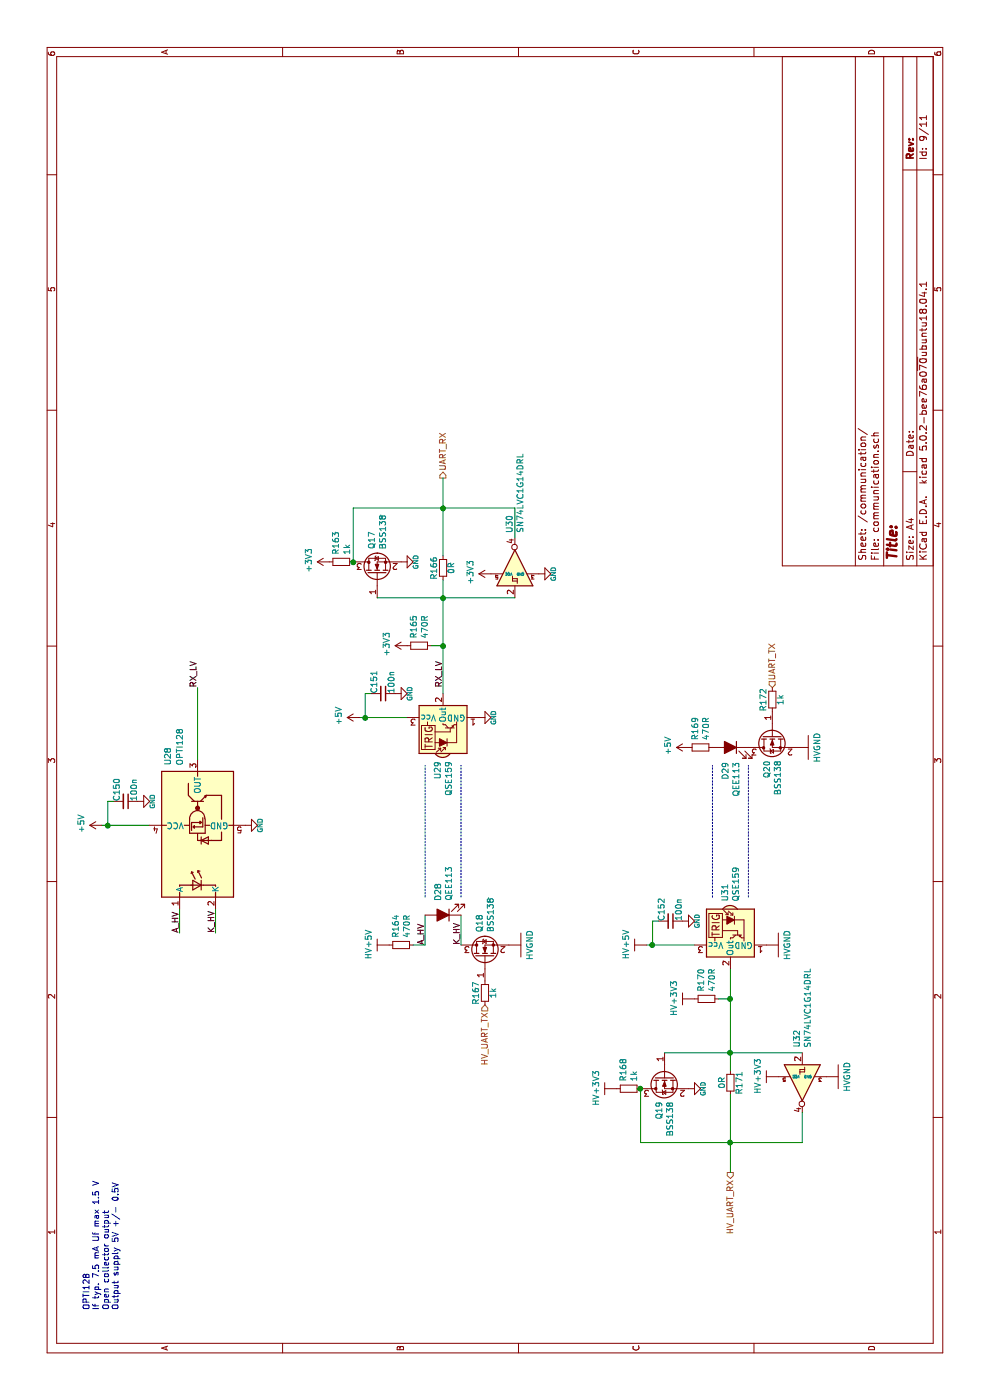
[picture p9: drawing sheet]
EESchema Schematic File Version 4
LIBS:uScope-cache
EELAYER 26 0
EELAYER END
$Descr A4 11693 8268
encoding utf-8
Sheet 9 11
Title ""
Date ""
Rev ""
Comp ""
Comment1 ""
Comment2 ""
Comment3 ""
Comment4 ""
$EndDescr
Text HLabel 5950 6450 2    50   Input ~ 0
UART_TX
Text HLabel 7700 3700 2    50   Output ~ 0
UART_RX
Text HLabel 1900 6100 0    50   Output ~ 0
HV_UART_RX
Text HLabel 3300 4050 0    50   Input ~ 0
HV_UART_TX
$Comp
L Transistor_FET:BSS138 Q18
U 1 1
P 3700 4050
F 0 "Q18" H 3905 4096 50  0000 L CNN
F 1 "BSS138" H 3905 4005 50  0000 L CNN
F 2 "Package_TO_SOT_SMD:SOT-23" H 3900 3975 50  0001 L CIN
F 3 "https://www.onsemi.com/pub/Collateral/BSS138-D.PDF" H 3700 4050 50  0001 L CNN
	1    3700 4050
	1    0    0    -1  
$EndComp
$Comp
L Device:R_Small R?
U 1 1
P 3800 3350
AR Path="/5F7D6767/5FC5097E" Ref="R?"  Part="1" 
AR Path="/5FB035A9/5FC5097E" Ref="R?"  Part="1" 
AR Path="/5F82F010/5FC5097E" Ref="R164"  Part="1" 
F 0 "R164" H 3859 3396 50  0000 L CNN
F 1 "470R" H 3859 3305 50  0000 L CNN
F 2 "Resistor_SMD:R_0603_1608Metric_Pad1.05x0.95mm_HandSolder" H 3800 3350 50  0001 C CNN
F 3 "~" H 3800 3350 50  0001 C CNN
	1    3800 3350
	1    0    0    -1  
$EndComp
Text Notes 750  1000 0    50   ~ 0
OPTI128\nIf typ. 7.5 mA Uf max 1.5 V\nOpen collector output\nOutput supply 5V +/- 0.5V
$Comp
L power_my:HVGND #PWR?
U 1 1
P 3800 4250
AR Path="/5FC52620" Ref="#PWR?"  Part="1" 
AR Path="/5F82F010/5FC52620" Ref="#PWR0202"  Part="1" 
F 0 "#PWR0202" H 3800 4200 50  0001 C CNN
F 1 "HVGND" H 3800 4077 50  0000 C CNN
F 2 "" H 3800 4250 50  0001 C CNN
F 3 "" H 3800 4250 50  0001 C CNN
	1    3800 4250
	1    0    0    -1  
$EndComp
$Comp
L power:GND #PWR?
U 1 1
P 4800 2050
AR Path="/5F40DCB9/5FC526B7" Ref="#PWR?"  Part="1" 
AR Path="/5F618AB9/5FC526B7" Ref="#PWR?"  Part="1" 
AR Path="/5FC526B7" Ref="#PWR?"  Part="1" 
AR Path="/5F620813/5FC526B7" Ref="#PWR?"  Part="1" 
AR Path="/5F82F010/5FC526B7" Ref="#PWR0193"  Part="1" 
F 0 "#PWR0193" H 4800 1890 50  0001 C CNN
F 1 "GND" H 4800 1950 39  0000 C TNN
F 2 "" H 4800 2050 50  0001 C CNN
F 3 "" H 4800 2050 50  0001 C CNN
	1    4800 2050
	1    0    0    -1  
$EndComp
$Comp
L Device:C_Small C?
U 1 1
P 5000 1050
AR Path="/5F40DCB9/5FC52923" Ref="C?"  Part="1" 
AR Path="/5F463F4C/5FC52923" Ref="C?"  Part="1" 
AR Path="/5F479892/5FC52923" Ref="C?"  Part="1" 
AR Path="/5F7D6767/5FC52923" Ref="C?"  Part="1" 
AR Path="/5F61C123/5FC52923" Ref="C?"  Part="1" 
AR Path="/5FB035A9/5FC52923" Ref="C?"  Part="1" 
AR Path="/5F82F010/5FC52923" Ref="C150"  Part="1" 
F 0 "C150" H 5000 950 50  0000 R BNN
F 1 "100n" H 5000 1150 50  0000 R TNN
F 2 "Capacitor_SMD:C_0603_1608Metric_Pad1.05x0.95mm_HandSolder" H 5000 1050 50  0001 C CNN
F 3 "~" H 5000 1050 50  0001 C CNN
	1    5000 1050
	-1   0    0    1   
$EndComp
$Comp
L power:GND #PWR?
U 1 1
P 5000 1150
AR Path="/5F40DCB9/5FC52934" Ref="#PWR?"  Part="1" 
AR Path="/5F618AB9/5FC52934" Ref="#PWR?"  Part="1" 
AR Path="/5FC52934" Ref="#PWR?"  Part="1" 
AR Path="/5F620813/5FC52934" Ref="#PWR?"  Part="1" 
AR Path="/5F82F010/5FC52934" Ref="#PWR0192"  Part="1" 
F 0 "#PWR0192" H 5000 990 50  0001 C CNN
F 1 "GND" H 5000 1050 39  0000 C TNN
F 2 "" H 5000 1150 50  0001 C CNN
F 3 "" H 5000 1150 50  0001 C CNN
	1    5000 1150
	1    0    0    -1  
$EndComp
Wire Wire Line
	4800 1250 4800 900 
Wire Wire Line
	4800 900  5000 900 
Wire Wire Line
	5000 900  5000 950 
$Comp
L power:+3V3 #PWR?
U 1 1
P 6300 3400
AR Path="/5F620813/5FC58E47" Ref="#PWR?"  Part="1" 
AR Path="/5F82F010/5FC58E47" Ref="#PWR0199"  Part="1" 
F 0 "#PWR0199" H 6300 3250 50  0001 C CNN
F 1 "+3V3" H 6315 3573 50  0000 C CNN
F 2 "" H 6300 3400 50  0001 C CNN
F 3 "" H 6300 3400 50  0001 C CNN
	1    6300 3400
	1    0    0    -1  
$EndComp
Wire Wire Line
	4800 850  4800 900 
Connection ~ 4800 900 
$Comp
L power_my:HV+5V #PWR?
U 1 1
P 3800 3250
AR Path="/5FB035A9/5FC5AE19" Ref="#PWR?"  Part="1" 
AR Path="/5F82F010/5FC5AE19" Ref="#PWR0196"  Part="1" 
F 0 "#PWR0196" H 3800 3100 50  0001 C CNN
F 1 "HV+5V" H 3805 3423 50  0000 C CNN
F 2 "" H 3800 3250 50  0001 C CNN
F 3 "" H 3800 3250 50  0001 C CNN
	1    3800 3250
	1    0    0    -1  
$EndComp
Wire Wire Line
	3800 3850 4050 3850
$Comp
L Device:R_Small R?
U 1 1
P 3400 4050
AR Path="/5F61C123/5FC79347" Ref="R?"  Part="1" 
AR Path="/5F82F010/5FC79347" Ref="R167"  Part="1" 
F 0 "R167" V 3500 4050 50  0000 C BNN
F 1 "1k" V 3300 4050 50  0000 C TNN
F 2 "Resistor_SMD:R_0603_1608Metric_Pad1.05x0.95mm_HandSolder" V 3330 4050 50  0001 C CNN
F 3 "~" H 3400 4050 50  0001 C CNN
	1    3400 4050
	0    -1   -1   0   
$EndComp
$Comp
L power:+5V #PWR?
U 1 1
P 4800 850
AR Path="/5F40DCB9/5FC7B7D3" Ref="#PWR?"  Part="1" 
AR Path="/5F479892/5FC7B7D3" Ref="#PWR?"  Part="1" 
AR Path="/5F620813/5FC7B7D3" Ref="#PWR?"  Part="1" 
AR Path="/5F82F010/5FC7B7D3" Ref="#PWR0191"  Part="1" 
F 0 "#PWR0191" H 4800 700 50  0001 C CNN
F 1 "+5V" H 4815 1023 50  0000 C CNN
F 2 "" H 4800 850 50  0001 C CNN
F 3 "" H 4800 850 50  0001 C CNN
	1    4800 850 
	1    0    0    -1  
$EndComp
$Comp
L Device:R_Small R?
U 1 1
P 6300 3500
AR Path="/5F7D6767/5FC7B963" Ref="R?"  Part="1" 
AR Path="/5FB035A9/5FC7B963" Ref="R?"  Part="1" 
AR Path="/5F82F010/5FC7B963" Ref="R165"  Part="1" 
F 0 "R165" H 6359 3546 50  0000 L CNN
F 1 "470R" H 6359 3455 50  0000 L CNN
F 2 "Resistor_SMD:R_0603_1608Metric_Pad1.05x0.95mm_HandSolder" H 6300 3500 50  0001 C CNN
F 3 "~" H 6300 3500 50  0001 C CNN
	1    6300 3500
	1    0    0    -1  
$EndComp
Wire Wire Line
	6300 3700 6300 3600
$Comp
L miscellaneous:OPTI128 U28
U 1 1
P 4800 1650
F 0 "U28" H 5300 1900 50  0000 L CNN
F 1 "OPTI128" H 5300 1800 50  0000 L CNN
F 2 "miscellaneous_my:OPTI12x" H 4850 950 50  0001 C CNN
F 3 "https://toshiba.semicon-storage.com/info/docget.jsp?did=53548&prodName=TLP2770" H 5850 500 50  0001 C CNN
	1    4800 1650
	1    0    0    -1  
$EndComp
Wire Wire Line
	3800 3550 4050 3550
$Comp
L Interface_Optical:QSE159 U29
U 1 1
P 5600 3700
F 0 "U29" H 5338 3746 50  0000 R CNN
F 1 "QSE159" H 5338 3655 50  0000 R CNN
F 2 "OptoDevice:ONSemi_QSE15x" H 5600 3300 50  0001 C CNN
F 3 "http://www.onsemi.com/pub/Collateral/QSE159-D.pdf" H 6250 4000 50  0001 C CNN
	1    5600 3700
	1    0    0    -1  
$EndComp
$Comp
L Device:LED_ALT D28
U 1 1
P 4050 3700
F 0 "D28" V 4088 3582 50  0000 R CNN
F 1 "QEE113" V 3997 3582 50  0000 R CNN
F 2 "miscellaneous_my:ONsemi_QEE113" H 4050 3700 50  0001 C CNN
F 3 "~" H 4050 3700 50  0001 C CNN
	1    4050 3700
	0    -1   -1   0   
$EndComp
$Comp
L Device:LED_ALT D29
U 1 1
P 5450 6100
F 0 "D29" V 5488 5982 50  0000 R CNN
F 1 "QEE113" V 5397 5982 50  0000 R CNN
F 2 "miscellaneous_my:ONsemi_QEE113" H 5450 6100 50  0001 C CNN
F 3 "~" H 5450 6100 50  0001 C CNN
	1    5450 6100
	0    1    -1   0   
$EndComp
$Comp
L Interface_Optical:QSE159 U31
U 1 1
P 3900 6100
F 0 "U31" H 3638 6146 50  0000 R CNN
F 1 "QSE159" H 3638 6055 50  0000 R CNN
F 2 "OptoDevice:ONSemi_QSE15x" H 3900 5700 50  0001 C CNN
F 3 "http://www.onsemi.com/pub/Collateral/QSE159-D.pdf" H 4550 6400 50  0001 C CNN
	1    3900 6100
	-1   0    0    -1  
$EndComp
$Comp
L power_my:HVGND #PWR?
U 1 1
P 3800 6400
AR Path="/5F9EDCF3" Ref="#PWR?"  Part="1" 
AR Path="/5F82F010/5F9EDCF3" Ref="#PWR0210"  Part="1" 
F 0 "#PWR0210" H 3800 6350 50  0001 C CNN
F 1 "HVGND" H 3800 6227 50  0000 C CNN
F 2 "" H 3800 6400 50  0001 C CNN
F 3 "" H 3800 6400 50  0001 C CNN
	1    3800 6400
	1    0    0    -1  
$EndComp
$Comp
L power:GND #PWR?
U 1 1
P 5700 4000
AR Path="/5F40DCB9/5F9EDD82" Ref="#PWR?"  Part="1" 
AR Path="/5F618AB9/5F9EDD82" Ref="#PWR?"  Part="1" 
AR Path="/5F9EDD82" Ref="#PWR?"  Part="1" 
AR Path="/5F620813/5F9EDD82" Ref="#PWR?"  Part="1" 
AR Path="/5F82F010/5F9EDD82" Ref="#PWR0200"  Part="1" 
F 0 "#PWR0200" H 5700 3840 50  0001 C CNN
F 1 "GND" H 5700 3900 39  0000 C TNN
F 2 "" H 5700 4000 50  0001 C CNN
F 3 "" H 5700 4000 50  0001 C CNN
	1    5700 4000
	1    0    0    -1  
$EndComp
$Comp
L Transistor_FET:BSS138 Q20
U 1 1
P 5550 6450
F 0 "Q20" H 5755 6496 50  0000 L CNN
F 1 "BSS138" H 5755 6405 50  0000 L CNN
F 2 "Package_TO_SOT_SMD:SOT-23" H 5750 6375 50  0001 L CIN
F 3 "https://www.onsemi.com/pub/Collateral/BSS138-D.PDF" H 5550 6450 50  0001 L CNN
	1    5550 6450
	-1   0    0    -1  
$EndComp
$Comp
L Device:R_Small R?
U 1 1
P 5450 5850
AR Path="/5F7D6767/5F9EDFEF" Ref="R?"  Part="1" 
AR Path="/5FB035A9/5F9EDFEF" Ref="R?"  Part="1" 
AR Path="/5F82F010/5F9EDFEF" Ref="R169"  Part="1" 
F 0 "R169" H 5509 5896 50  0000 L CNN
F 1 "470R" H 5509 5805 50  0000 L CNN
F 2 "Resistor_SMD:R_0603_1608Metric_Pad1.05x0.95mm_HandSolder" H 5450 5850 50  0001 C CNN
F 3 "~" H 5450 5850 50  0001 C CNN
	1    5450 5850
	1    0    0    -1  
$EndComp
$Comp
L power_my:HVGND #PWR?
U 1 1
P 5450 6650
AR Path="/5F9EDFF6" Ref="#PWR?"  Part="1" 
AR Path="/5F82F010/5F9EDFF6" Ref="#PWR0212"  Part="1" 
F 0 "#PWR0212" H 5450 6600 50  0001 C CNN
F 1 "HVGND" H 5450 6477 50  0000 C CNN
F 2 "" H 5450 6650 50  0001 C CNN
F 3 "" H 5450 6650 50  0001 C CNN
	1    5450 6650
	1    0    0    -1  
$EndComp
$Comp
L Device:R_Small R?
U 1 1
P 5850 6450
AR Path="/5F61C123/5F9EE003" Ref="R?"  Part="1" 
AR Path="/5F82F010/5F9EE003" Ref="R172"  Part="1" 
F 0 "R172" V 5950 6450 50  0000 C BNN
F 1 "1k" V 5750 6450 50  0000 C TNN
F 2 "Resistor_SMD:R_0603_1608Metric_Pad1.05x0.95mm_HandSolder" V 5780 6450 50  0001 C CNN
F 3 "~" H 5850 6450 50  0001 C CNN
	1    5850 6450
	0    -1   -1   0   
$EndComp
$Comp
L power:+5V #PWR?
U 1 1
P 5450 5750
AR Path="/5F40DCB9/5F9F7F3C" Ref="#PWR?"  Part="1" 
AR Path="/5F479892/5F9F7F3C" Ref="#PWR?"  Part="1" 
AR Path="/5F620813/5F9F7F3C" Ref="#PWR?"  Part="1" 
AR Path="/5F82F010/5F9F7F3C" Ref="#PWR0208"  Part="1" 
F 0 "#PWR0208" H 5450 5600 50  0001 C CNN
F 1 "+5V" H 5465 5923 50  0000 C CNN
F 2 "" H 5450 5750 50  0001 C CNN
F 3 "" H 5450 5750 50  0001 C CNN
	1    5450 5750
	1    0    0    -1  
$EndComp
Text Label 3800 3550 0    50   ~ 0
A_HV
Text Label 3800 3850 0    50   ~ 0
K_HV
Text Label 5950 1650 0    50   ~ 0
RX_LV
Wire Wire Line
	3800 3450 3800 3550
Text Label 3900 1500 0    50   ~ 0
A_HV
Text Label 3900 1800 0    50   ~ 0
K_HV
Wire Wire Line
	4100 1500 3900 1500
Wire Wire Line
	4100 1800 3900 1800
$Comp
L Device:C_Small C?
U 1 1
P 5900 3200
AR Path="/5F40DCB9/5F9FE878" Ref="C?"  Part="1" 
AR Path="/5F463F4C/5F9FE878" Ref="C?"  Part="1" 
AR Path="/5F479892/5F9FE878" Ref="C?"  Part="1" 
AR Path="/5F7D6767/5F9FE878" Ref="C?"  Part="1" 
AR Path="/5F61C123/5F9FE878" Ref="C?"  Part="1" 
AR Path="/5FB035A9/5F9FE878" Ref="C?"  Part="1" 
AR Path="/5F82F010/5F9FE878" Ref="C151"  Part="1" 
F 0 "C151" H 5900 3100 50  0000 R BNN
F 1 "100n" H 5900 3300 50  0000 R TNN
F 2 "Capacitor_SMD:C_0603_1608Metric_Pad1.05x0.95mm_HandSolder" H 5900 3200 50  0001 C CNN
F 3 "~" H 5900 3200 50  0001 C CNN
	1    5900 3200
	-1   0    0    1   
$EndComp
$Comp
L power:GND #PWR?
U 1 1
P 5900 3300
AR Path="/5F40DCB9/5F9FE87F" Ref="#PWR?"  Part="1" 
AR Path="/5F618AB9/5F9FE87F" Ref="#PWR?"  Part="1" 
AR Path="/5F9FE87F" Ref="#PWR?"  Part="1" 
AR Path="/5F620813/5F9FE87F" Ref="#PWR?"  Part="1" 
AR Path="/5F82F010/5F9FE87F" Ref="#PWR0197"  Part="1" 
F 0 "#PWR0197" H 5900 3140 50  0001 C CNN
F 1 "GND" H 5900 3200 39  0000 C TNN
F 2 "" H 5900 3300 50  0001 C CNN
F 3 "" H 5900 3300 50  0001 C CNN
	1    5900 3300
	1    0    0    -1  
$EndComp
Wire Wire Line
	5700 3400 5700 3050
Wire Wire Line
	5700 3050 5900 3050
Wire Wire Line
	5900 3050 5900 3100
Wire Wire Line
	5700 3000 5700 3050
Connection ~ 5700 3050
$Comp
L power:+5V #PWR?
U 1 1
P 5700 3000
AR Path="/5F40DCB9/5F9FE88A" Ref="#PWR?"  Part="1" 
AR Path="/5F479892/5F9FE88A" Ref="#PWR?"  Part="1" 
AR Path="/5F620813/5F9FE88A" Ref="#PWR?"  Part="1" 
AR Path="/5F82F010/5F9FE88A" Ref="#PWR0195"  Part="1" 
F 0 "#PWR0195" H 5700 2850 50  0001 C CNN
F 1 "+5V" H 5715 3173 50  0000 C CNN
F 2 "" H 5700 3000 50  0001 C CNN
F 3 "" H 5700 3000 50  0001 C CNN
	1    5700 3000
	1    0    0    -1  
$EndComp
Text Label 5950 3700 0    50   ~ 0
RX_LV
Wire Wire Line
	5350 1650 5950 1650
Connection ~ 6300 3700
Wire Wire Line
	6300 3700 5900 3700
$Comp
L 74xGxx:SN74LVC1G14DRL U30
U 1 1
P 6900 4300
F 0 "U30" H 7241 4346 50  0000 L CNN
F 1 "SN74LVC1G14DRL" H 7241 4255 50  0000 L CNN
F 2 "Package_TO_SOT_SMD:SOT-553" H 6900 4050 50  0001 C CNN
F 3 "http://www.ti.com/lit/ds/symlink/sn74lvc1g14.pdf" H 6900 4300 50  0001 C CNN
	1    6900 4300
	1    0    0    -1  
$EndComp
$Comp
L power:+3V3 #PWR?
U 1 1
P 6900 4100
AR Path="/5F620813/5FA03246" Ref="#PWR?"  Part="1" 
AR Path="/5F82F010/5FA03246" Ref="#PWR0201"  Part="1" 
F 0 "#PWR0201" H 6900 3950 50  0001 C CNN
F 1 "+3V3" H 6915 4273 50  0000 C CNN
F 2 "" H 6900 4100 50  0001 C CNN
F 3 "" H 6900 4100 50  0001 C CNN
	1    6900 4100
	1    0    0    -1  
$EndComp
$Comp
L power:GND #PWR?
U 1 1
P 6900 4500
AR Path="/5F40DCB9/5FA032A1" Ref="#PWR?"  Part="1" 
AR Path="/5F618AB9/5FA032A1" Ref="#PWR?"  Part="1" 
AR Path="/5FA032A1" Ref="#PWR?"  Part="1" 
AR Path="/5F620813/5FA032A1" Ref="#PWR?"  Part="1" 
AR Path="/5F82F010/5FA032A1" Ref="#PWR0203"  Part="1" 
F 0 "#PWR0203" H 6900 4340 50  0001 C CNN
F 1 "GND" H 6900 4400 39  0000 C TNN
F 2 "" H 6900 4500 50  0001 C CNN
F 3 "" H 6900 4500 50  0001 C CNN
	1    6900 4500
	1    0    0    -1  
$EndComp
$Comp
L Device:R_Small R?
U 1 1
P 6950 3700
AR Path="/5F61C123/5FA35F87" Ref="R?"  Part="1" 
AR Path="/5F82F010/5FA35F87" Ref="R166"  Part="1" 
F 0 "R166" V 7050 3700 50  0000 C BNN
F 1 "0R" V 6850 3700 50  0000 C TNN
F 2 "Resistor_SMD:R_0603_1608Metric_Pad1.05x0.95mm_HandSolder" V 6880 3700 50  0001 C CNN
F 3 "~" H 6950 3700 50  0001 C CNN
	1    6950 3700
	0    -1   -1   0   
$EndComp
Wire Wire Line
	6700 3700 6850 3700
$Comp
L Transistor_FET:BSS138 Q17
U 1 1
P 6900 3150
F 0 "Q17" H 7105 3196 50  0000 L CNN
F 1 "BSS138" H 7105 3105 50  0000 L CNN
F 2 "Package_TO_SOT_SMD:SOT-23" H 7100 3075 50  0001 L CIN
F 3 "https://www.onsemi.com/pub/Collateral/BSS138-D.PDF" H 6900 3150 50  0001 L CNN
	1    6900 3150
	1    0    0    -1  
$EndComp
$Comp
L Device:R_Small R?
U 1 1
P 7000 2850
AR Path="/5F7D6767/5FA38299" Ref="R?"  Part="1" 
AR Path="/5FB035A9/5FA38299" Ref="R?"  Part="1" 
AR Path="/5F82F010/5FA38299" Ref="R163"  Part="1" 
F 0 "R163" H 7059 2896 50  0000 L CNN
F 1 "1k" H 7059 2805 50  0000 L CNN
F 2 "Resistor_SMD:R_0603_1608Metric_Pad1.05x0.95mm_HandSolder" H 7000 2850 50  0001 C CNN
F 3 "~" H 7000 2850 50  0001 C CNN
	1    7000 2850
	1    0    0    -1  
$EndComp
$Comp
L power:+3V3 #PWR?
U 1 1
P 7000 2750
AR Path="/5F620813/5FA38418" Ref="#PWR?"  Part="1" 
AR Path="/5F82F010/5FA38418" Ref="#PWR0194"  Part="1" 
F 0 "#PWR0194" H 7000 2600 50  0001 C CNN
F 1 "+3V3" H 7015 2923 50  0000 C CNN
F 2 "" H 7000 2750 50  0001 C CNN
F 3 "" H 7000 2750 50  0001 C CNN
	1    7000 2750
	1    0    0    -1  
$EndComp
$Comp
L power:GND #PWR?
U 1 1
P 7000 3350
AR Path="/5F40DCB9/5FA384CE" Ref="#PWR?"  Part="1" 
AR Path="/5F618AB9/5FA384CE" Ref="#PWR?"  Part="1" 
AR Path="/5FA384CE" Ref="#PWR?"  Part="1" 
AR Path="/5F620813/5FA384CE" Ref="#PWR?"  Part="1" 
AR Path="/5F82F010/5FA384CE" Ref="#PWR0198"  Part="1" 
F 0 "#PWR0198" H 7000 3190 50  0001 C CNN
F 1 "GND" H 7000 3250 39  0000 C TNN
F 2 "" H 7000 3350 50  0001 C CNN
F 3 "" H 7000 3350 50  0001 C CNN
	1    7000 3350
	1    0    0    -1  
$EndComp
Wire Wire Line
	6700 3150 6700 3700
Connection ~ 6700 3700
Wire Wire Line
	6700 3700 6700 4300
Wire Wire Line
	6300 3700 6700 3700
Wire Wire Line
	7050 3700 7450 3700
Wire Wire Line
	7000 2950 7450 2950
Wire Wire Line
	7450 2950 7450 3700
Connection ~ 7450 3700
Wire Wire Line
	7450 3700 7700 3700
Wire Wire Line
	7450 3700 7450 4300
Wire Wire Line
	7450 4300 7200 4300
Connection ~ 7000 2950
$Comp
L Device:R_Small R?
U 1 1
P 3350 5900
AR Path="/5F7D6767/5FA3BE0D" Ref="R?"  Part="1" 
AR Path="/5FB035A9/5FA3BE0D" Ref="R?"  Part="1" 
AR Path="/5F82F010/5FA3BE0D" Ref="R170"  Part="1" 
F 0 "R170" H 3409 5946 50  0000 L CNN
F 1 "470R" H 3409 5855 50  0000 L CNN
F 2 "Resistor_SMD:R_0603_1608Metric_Pad1.05x0.95mm_HandSolder" H 3350 5900 50  0001 C CNN
F 3 "~" H 3350 5900 50  0001 C CNN
	1    3350 5900
	1    0    0    -1  
$EndComp
Wire Wire Line
	3350 6100 3350 6000
$Comp
L 74xGxx:SN74LVC1G14DRL U32
U 1 1
P 2700 6700
F 0 "U32" H 2459 6746 50  0000 R CNN
F 1 "SN74LVC1G14DRL" H 2459 6655 50  0000 R CNN
F 2 "Package_TO_SOT_SMD:SOT-553" H 2700 6450 50  0001 C CNN
F 3 "http://www.ti.com/lit/ds/symlink/sn74lvc1g14.pdf" H 2700 6700 50  0001 C CNN
	1    2700 6700
	-1   0    0    -1  
$EndComp
$Comp
L Device:R_Small R?
U 1 1
P 2650 6100
AR Path="/5F61C123/5FA3BE2A" Ref="R?"  Part="1" 
AR Path="/5F82F010/5FA3BE2A" Ref="R171"  Part="1" 
F 0 "R171" V 2750 6100 50  0000 C BNN
F 1 "0R" V 2550 6100 50  0000 C TNN
F 2 "Resistor_SMD:R_0603_1608Metric_Pad1.05x0.95mm_HandSolder" V 2580 6100 50  0001 C CNN
F 3 "~" H 2650 6100 50  0001 C CNN
	1    2650 6100
	0    1    1    0   
$EndComp
Wire Wire Line
	2900 6100 2750 6100
$Comp
L Transistor_FET:BSS138 Q19
U 1 1
P 2700 5550
F 0 "Q19" H 2905 5596 50  0000 L CNN
F 1 "BSS138" H 2905 5505 50  0000 L CNN
F 2 "Package_TO_SOT_SMD:SOT-23" H 2900 5475 50  0001 L CIN
F 3 "https://www.onsemi.com/pub/Collateral/BSS138-D.PDF" H 2700 5550 50  0001 L CNN
	1    2700 5550
	-1   0    0    -1  
$EndComp
$Comp
L Device:R_Small R?
U 1 1
P 2600 5250
AR Path="/5F7D6767/5FA3BE39" Ref="R?"  Part="1" 
AR Path="/5FB035A9/5FA3BE39" Ref="R?"  Part="1" 
AR Path="/5F82F010/5FA3BE39" Ref="R168"  Part="1" 
F 0 "R168" H 2659 5296 50  0000 L CNN
F 1 "1k" H 2659 5205 50  0000 L CNN
F 2 "Resistor_SMD:R_0603_1608Metric_Pad1.05x0.95mm_HandSolder" H 2600 5250 50  0001 C CNN
F 3 "~" H 2600 5250 50  0001 C CNN
	1    2600 5250
	1    0    0    -1  
$EndComp
$Comp
L power:GND #PWR?
U 1 1
P 2600 5750
AR Path="/5F40DCB9/5FA3BE46" Ref="#PWR?"  Part="1" 
AR Path="/5F618AB9/5FA3BE46" Ref="#PWR?"  Part="1" 
AR Path="/5FA3BE46" Ref="#PWR?"  Part="1" 
AR Path="/5F620813/5FA3BE46" Ref="#PWR?"  Part="1" 
AR Path="/5F82F010/5FA3BE46" Ref="#PWR0207"  Part="1" 
F 0 "#PWR0207" H 2600 5590 50  0001 C CNN
F 1 "GND" H 2600 5650 39  0000 C TNN
F 2 "" H 2600 5750 50  0001 C CNN
F 3 "" H 2600 5750 50  0001 C CNN
	1    2600 5750
	1    0    0    -1  
$EndComp
Wire Wire Line
	2150 5350 2600 5350
Wire Wire Line
	2150 5350 2150 6100
Wire Wire Line
	1900 6100 2150 6100
Wire Wire Line
	2150 6100 2150 6700
$Comp
L Device:C_Small C?
U 1 1
P 4000 5600
AR Path="/5F40DCB9/5FA3C84B" Ref="C?"  Part="1" 
AR Path="/5F463F4C/5FA3C84B" Ref="C?"  Part="1" 
AR Path="/5F479892/5FA3C84B" Ref="C?"  Part="1" 
AR Path="/5F7D6767/5FA3C84B" Ref="C?"  Part="1" 
AR Path="/5F61C123/5FA3C84B" Ref="C?"  Part="1" 
AR Path="/5FB035A9/5FA3C84B" Ref="C?"  Part="1" 
AR Path="/5F82F010/5FA3C84B" Ref="C152"  Part="1" 
F 0 "C152" H 4000 5500 50  0000 R BNN
F 1 "100n" H 4000 5700 50  0000 R TNN
F 2 "Capacitor_SMD:C_0603_1608Metric_Pad1.05x0.95mm_HandSolder" H 4000 5600 50  0001 C CNN
F 3 "~" H 4000 5600 50  0001 C CNN
	1    4000 5600
	-1   0    0    1   
$EndComp
$Comp
L power:GND #PWR?
U 1 1
P 4000 5700
AR Path="/5F40DCB9/5FA3C852" Ref="#PWR?"  Part="1" 
AR Path="/5F618AB9/5FA3C852" Ref="#PWR?"  Part="1" 
AR Path="/5FA3C852" Ref="#PWR?"  Part="1" 
AR Path="/5F620813/5FA3C852" Ref="#PWR?"  Part="1" 
AR Path="/5F82F010/5FA3C852" Ref="#PWR0206"  Part="1" 
F 0 "#PWR0206" H 4000 5540 50  0001 C CNN
F 1 "GND" H 4000 5600 39  0000 C TNN
F 2 "" H 4000 5700 50  0001 C CNN
F 3 "" H 4000 5700 50  0001 C CNN
	1    4000 5700
	1    0    0    -1  
$EndComp
Wire Wire Line
	3800 5800 3800 5450
Wire Wire Line
	3800 5450 4000 5450
Wire Wire Line
	4000 5450 4000 5500
Wire Wire Line
	3800 5400 3800 5450
Connection ~ 3800 5450
$Comp
L power_my:HV+5V #PWR?
U 1 1
P 3800 5400
AR Path="/5FB035A9/5FA3D073" Ref="#PWR?"  Part="1" 
AR Path="/5F82F010/5FA3D073" Ref="#PWR0205"  Part="1" 
F 0 "#PWR0205" H 3800 5250 50  0001 C CNN
F 1 "HV+5V" H 3805 5573 50  0000 C CNN
F 2 "" H 3800 5400 50  0001 C CNN
F 3 "" H 3800 5400 50  0001 C CNN
	1    3800 5400
	1    0    0    -1  
$EndComp
$Comp
L power_my:HV+3V3 #PWR?
U 1 1
P 2700 6500
AR Path="/5FB035A9/5FA45685" Ref="#PWR?"  Part="1" 
AR Path="/5F82F010/5FA45685" Ref="#PWR0211"  Part="1" 
F 0 "#PWR0211" H 2700 6350 50  0001 C CNN
F 1 "HV+3V3" H 2705 6673 50  0000 C CNN
F 2 "" H 2700 6500 50  0001 C CNN
F 3 "" H 2700 6500 50  0001 C CNN
	1    2700 6500
	1    0    0    -1  
$EndComp
$Comp
L power_my:HV+3V3 #PWR?
U 1 1
P 2600 5150
AR Path="/5FB035A9/5FA45DE6" Ref="#PWR?"  Part="1" 
AR Path="/5F82F010/5FA45DE6" Ref="#PWR0204"  Part="1" 
F 0 "#PWR0204" H 2600 5000 50  0001 C CNN
F 1 "HV+3V3" H 2605 5323 50  0000 C CNN
F 2 "" H 2600 5150 50  0001 C CNN
F 3 "" H 2600 5150 50  0001 C CNN
	1    2600 5150
	1    0    0    -1  
$EndComp
$Comp
L power_my:HV+3V3 #PWR?
U 1 1
P 3350 5800
AR Path="/5FB035A9/5FA45E6F" Ref="#PWR?"  Part="1" 
AR Path="/5F82F010/5FA45E6F" Ref="#PWR0209"  Part="1" 
F 0 "#PWR0209" H 3350 5650 50  0001 C CNN
F 1 "HV+3V3" H 3355 5973 50  0000 C CNN
F 2 "" H 3350 5800 50  0001 C CNN
F 3 "" H 3350 5800 50  0001 C CNN
	1    3350 5800
	1    0    0    -1  
$EndComp
$Comp
L power_my:HVGND #PWR?
U 1 1
P 2700 6900
AR Path="/5FA46085" Ref="#PWR?"  Part="1" 
AR Path="/5F82F010/5FA46085" Ref="#PWR0213"  Part="1" 
F 0 "#PWR0213" H 2700 6850 50  0001 C CNN
F 1 "HVGND" H 2700 6727 50  0000 C CNN
F 2 "" H 2700 6900 50  0001 C CNN
F 3 "" H 2700 6900 50  0001 C CNN
	1    2700 6900
	1    0    0    -1  
$EndComp
Wire Wire Line
	2900 5550 2900 6100
Connection ~ 2900 6100
Wire Wire Line
	2900 6100 2900 6700
Wire Wire Line
	3600 6100 3350 6100
Connection ~ 3350 6100
Wire Wire Line
	3350 6100 2900 6100
Connection ~ 2600 5350
Connection ~ 2150 6100
Wire Wire Line
	2150 6100 2550 6100
Wire Wire Line
	2150 6700 2400 6700
Wire Notes Line
	4200 3550 5300 3550
Wire Notes Line
	4200 3850 5300 3850
Wire Notes Line
	4200 5950 5300 5950
Wire Notes Line
	4200 6250 5300 6250
$EndSCHEMATC
